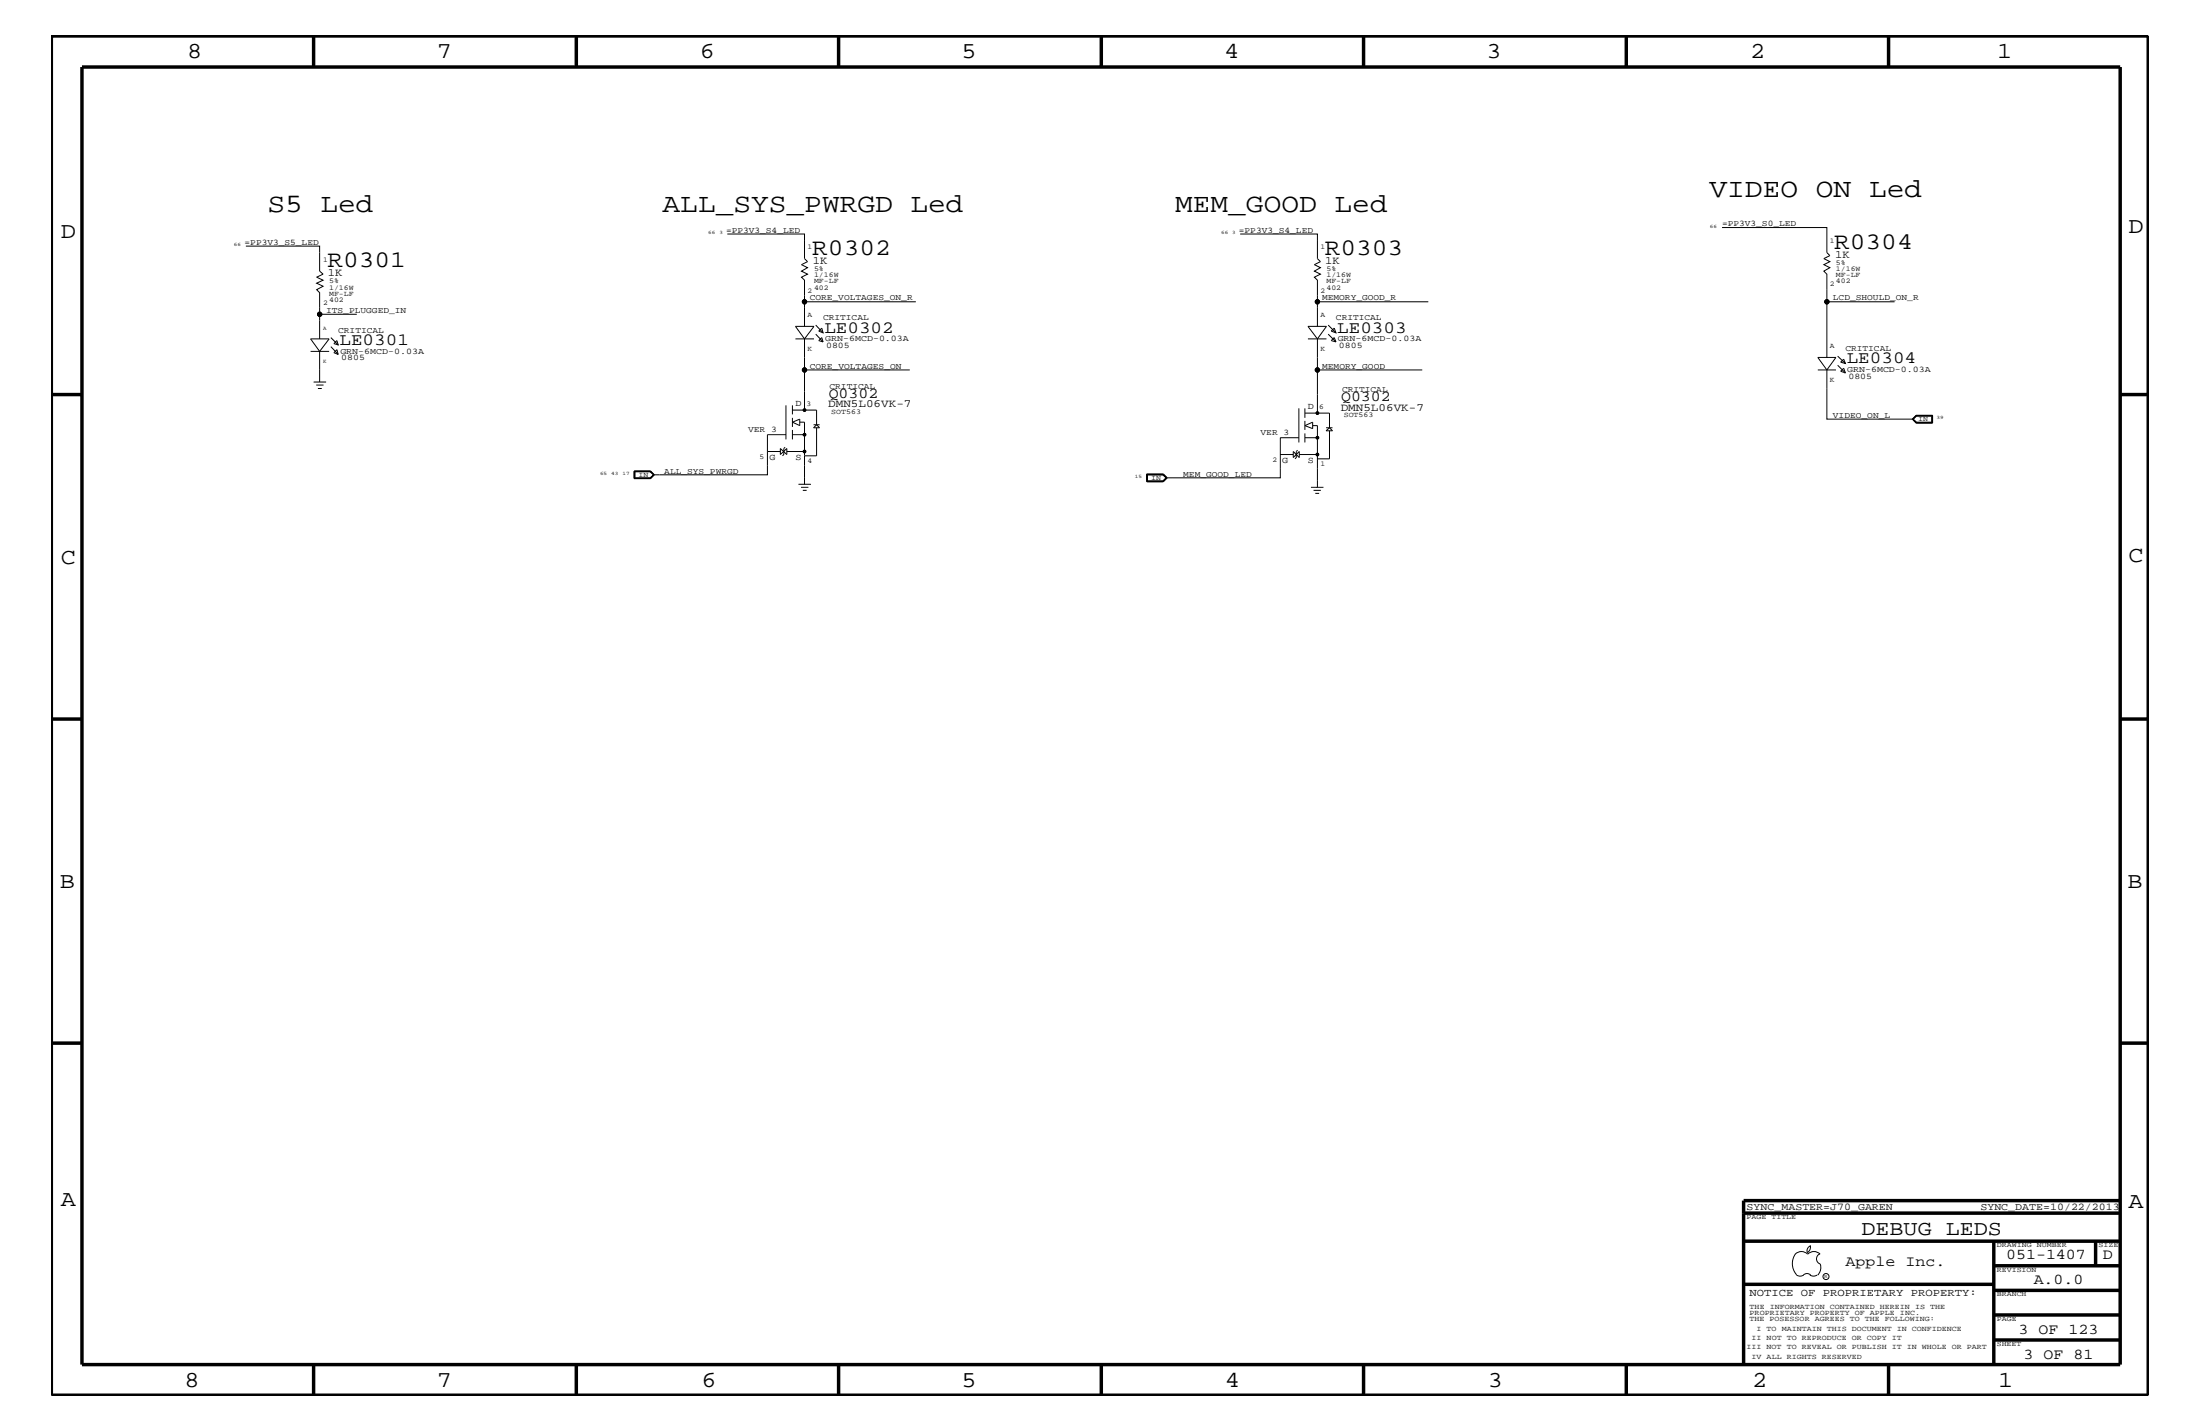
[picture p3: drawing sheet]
<svg xmlns="http://www.w3.org/2000/svg" width="432mm" height="279mm" viewBox="0 0 432 279" stroke-linecap="round" stroke-linejoin="round" font-family="sans-serif">
<g fill="none" stroke="#000" stroke-width=".2">
<path d="M48.3 48.3h14.4v4.9l.7 .6-1.3 .6 1.3 .6-1.3 .6 1.3 .6-1.3 .6 .6 .6v9.1M142.7 45.9h15.2v4.8l.6 .6-1.2 .6 1.2 .6-1.2 .7 1.2 .6-1.2 .6 .6 .6v9M157.9 59.2h21.8M243.4 45.9h15.2v4.8l.6 .6-1.2 .6 1.2 .6-1.2 .7 1.2 .6-1.2 .6 .6 .6v9M258.6 59.2h21.7M338 44.6h20.6v5l.6 .6-1.2 .5 1.2 .6-1.2 .6 1.2 .6-1.2 .7 .6 .6v16.3M358.6 59.2h13.3M61 68.9h3.6M61.6 75h2.4M62.1 75.6h1.4M62.4 76.2h.8M62.7 68.9l1.9-2.4h-3.6l1.7 2.4v6.1"/>
<path d="M62.7 61.7h7.3M64.9 68l1.5 1.5M64.9 66.2l1.5 1.5M66.1 66.8l.3 .9-.9-.3zM66.1 68.6l.3 .9-.9-.3zM154.3 79.5v6.7M155.5 79.5v1.8M156.1 66.5h3.7M157.9 66.5l1.9-2.5h-3.7l1.8 2.5v6.1h20.7M157.9 72.6v7.9M160.1 65.6l1.4 1.5M160.1 63.8l1.4 1.5"/>
<path d="M160.7 66.8l.6-.6 .2 .9zM161.3 64.4l.2 .9-.8-.3zM256.7 66.5h3.7M258.6 66.5l1.8-2.5h-3.7l1.9 2.5v6.1h20.5M258.6 72.6v8.5M260.7 65.6l1.5 1.5M260.7 63.8l1.5 1.5M261.3 66.8l.6-.6 .3 .9zM261.9 64.4l.3 .9-.9-.3zM356.8 72.6h3.5M358.6 72.6l1.7-2.5h-3.5l1.8 2.5v9.6h16.9M360.7 71.7l1.5 1.5"/>
<path d="M360.7 69.9l1.5 1.4M361.3 72.8l.6-.6 .3 1zM361.9 70.5l.3 .8-.9-.2zM124.5 92.4h3.2l.7 .8-.7 .7h-3.2zM124.5 93.8h3.2M124.5 92.5h3.2M124.5 92.5v1.3M124.6 92.6h3l.7 .6-.7 .6h-3zM127.7 92.5l.7 .7-.7 .6M127.7 92.5l.6 .7M128.3 93.2l-.6 .6M150.6 88.6h2.6"/>
<path d="M153.2 88v1.2l1.2-1.2v1.2zM154.1 87.7l-.3 .3v1.2l-.2 .2M154.3 85.3h-3.7v7.9h-22.3M154.4 88.6h3.5M155.5 82v1.8M155.5 84.4v1.8M155.5 80.5h4.8v2.8M155.5 82.8l1.5-.6v1.3zM155.5 85.3h2.4M156.7 95h2.5M157 82.8h.9v12.2M157.2 95.6h1.5"/>
<path d="M157.6 96.2h.7M159.7 83.3h1.2M160.3 83.3l.6 .6h-1.2zM160.3 83.9v5.5h-2.4M225 93h3.3l.8 .8-.8 .7h-3.3zM225.1 93.2h3.2M225.1 94.5v-1.4h3.2l.7 .7-.7 .7M225.2 93.2v1.1h3.1l.6-.5M228.3 93.2l.6 .6-.6 .6h-3.2M228.3 93.2l.6 .6M251.4 89.1l-.1 .1h2.5M253.8 88.6v1.2l1.2-1.2v1.2z"/>
<path d="M254.7 88.3l-.3 .3v1.2l-.2 .2M254.9 85.9h-3.6v7.9h-22.4M254.9 80.1v6.7M255 89.2h3.6M256.1 80.1v1.9M256.1 82.6v1.8M256.1 85v1.8M256.1 81.1h4.8v2.8M256.1 83.5l1.5-.7v1.3zM256.1 85.9h2.5M257.3 95.6h2.5M257.6 83.5h1v12.1"/>
<path d="M257.8 96.2h1.4M258.1 96.8h.8M260.3 83.9h1.2M260.3 84.5l.6-.6 .6 .6zM260.9 84.5v5.5h-2.3l.1-.1M375.5 82.2l.7-.6h2.9v1.2h-2.9zM376.1 81.5h3.2v1.5h-3.2l-.8-.8zM376.1 81.6l-.7 .6 .7 .8M376.1 81.6h3.2M376.1 81.6l-.6 .6M379.2 81.6v1.3h-3.1l-.6-.7M352.3 246.1a1.69 1.69 0 0 1 2.5 0"/>
<path d="M352.4 246a3.3 3.3 0 0 0 .2 4.1M352.6 250.2l.7 .2 .7-.2M354 250.2l.7-.3 .7 .3M354.8 246.1a1.69 1.69 0 0 1 2.4 0M355.2 250.2l.7 .2 .7-.2M355.3 244.4v.3a1.18 1.18 0 0 1-.6 1.1M355.4 244.4a.99 .99 0 0 0-.6 1.4M357.2 246a1.04 1.04 0 0 0-.7 1 1.04 1.04 0 0 0 .7 1M357.3 248l.1 .7a2.11 2.11 0 0 1-.6 1.5"/>
<circle cx="157.9" cy="59.2" r=".42"/>
<circle cx="258.6" cy="59.2" r=".42"/>
<circle cx="358.6" cy="59.2" r=".42"/>
<circle cx="62.7" cy="61.7" r=".42"/>
<circle cx="157.9" cy="72.6" r=".42"/>
<circle cx="258.6" cy="72.6" r=".42"/>
<circle cx="157.9" cy="88.6" r=".25"/>
<circle cx="157.9" cy="85.3" r=".25"/>
<circle cx="157.9" cy="80.5" r=".25"/>
<circle cx="258.6" cy="89.2" r=".25"/>
<circle cx="258.6" cy="81.1" r=".25"/>
<circle cx="258.6" cy="85.9" r=".25"/>
<circle cx="358.4" cy="250.5" r=".59"/>
</g>
<g fill="#000">
<circle cx="157.9" cy="59.2" r=".42"/>
<circle cx="258.6" cy="59.2" r=".42"/>
<circle cx="358.6" cy="59.2" r=".42"/>
<circle cx="62.7" cy="61.7" r=".42"/>
<circle cx="157.9" cy="72.6" r=".42"/>
<circle cx="258.6" cy="72.6" r=".42"/>
<circle cx="157.9" cy="88.6" r=".25"/>
<circle cx="157.9" cy="85.3" r=".25"/>
<circle cx="157.9" cy="80.5" r=".25"/>
<circle cx="258.6" cy="89.2" r=".25"/>
<circle cx="258.6" cy="81.1" r=".25"/>
<circle cx="258.6" cy="85.9" r=".25"/>
</g>
<g fill="none" stroke="#000" stroke-width=".68" stroke-linecap="butt">
<path d="M10.1 7.1h411.5v266.7h-411.5zM16.1 13.2h400v254.5h-400zM61.6 7.1v6.1M113.1 7.1v6.1M164.6 7.1v6.1M216.2 7.1v6.1M267.6 7.1v6.1M319.2 7.1v6.1M370.7 7.1v6.1M10.1 77.4h6M416.1 77.4h5.5M10.1 141.1h6"/>
<path d="M416.1 141.1h5.5M10.1 204.7h6M416.1 204.7h5.5M342.2 238h73.9M416.1 235.6h-73.9v32.1M342.2 243.5h73.9M342.2 252h49.1M391.3 248.4h24.8M391.3 243.5v24.2M391.3 258h24.8M391.3 253.2h24.8M411.3 243.5v4.9"/>
<path d="M61.6 267.7v6.1M113.1 267.7v6.1M164.6 267.7v6.1M216.2 268v5.8M267.6 267.7v6.1M319.2 267.7v6.1M370.7 267.7v6.1M391.3 262.9h24.8"/>
</g>
<g font-size="5.2">
<text x="52.5" y="41.7">S5 Led</text>
<text x="130" y="41.7">ALL_SYS_PWRGD Led</text>
<text x="230.6" y="41.7">MEM_GOOD Led</text>
<text x="335.5" y="38.6">VIDEO ON Led</text>
</g>
<g font-size="4.7">
<text x="64.3" y="52.4">R0301</text>
<text x="159.4" y="50">R0302</text>
<text x="260" y="50">R0303</text>
<text x="360" y="48.8">R0304</text>
</g>
<g font-size="4.5">
<text x="36.7" y="11.5">8</text>
<text x="85.8" y="11.5">7</text>
<text x="137.3" y="11.5">6</text>
<text x="188.7" y="11.5">5</text>
<text x="240.3" y="11.5">4</text>
<text x="291.8" y="11.5">3</text>
<text x="343.5" y="11.5">2</text>
<text x="392" y="11.5">1</text>
<text x="11.9" y="46.8">D</text>
<text x="417.7" y="45.7">D</text>
<text x="11.9" y="110.6">C</text>
<text x="417.7" y="110.3">C</text>
<text x="11.8" y="174.3">B</text>
<text x="417.6" y="174.2">B</text>
<text x="11.9" y="236.7">A</text>
<text x="417.7" y="237.1">A</text>
<text x="36.2" y="272.1">8</text>
<text x="85.8" y="272.1">7</text>
<text x="137.7" y="272.1">6</text>
<text x="188.7" y="272.1">5</text>
<text x="240.4" y="272.1">4</text>
<text x="292" y="272.1">3</text>
<text x="343.9" y="272.1">2</text>
<text x="392.2" y="272.1">1</text>
</g>
<text font-size="4.1" x="365.4" y="242.3">DEBUG LEDS</text>
<g font-size="3.4">
<text x="161.8" y="65.3">LE0302</text>
<text x="262.5" y="65.3">LE0303</text>
<text x="66.6" y="67.7">LE0301</text>
<text x="362.5" y="71.3">LE0304</text>
</g>
<g font-size="3">
<text x="162.6" y="78">Q0302</text>
<text x="263.2" y="78.6">Q0302</text>
<text x="362.2" y="248.4">Apple Inc.</text>
<text x="393.7" y="247.1">051-1407</text>
<text x="399.2" y="252">A.0.0</text>
<text x="412.7" y="247.1">D</text>
<text x="396.2" y="261.6">3 OF 123</text>
<text x="397.2" y="266.6">3 OF 81</text>
</g>
<g font-size="2.2">
<text x="159.5" y="51.8">1K</text>
<text x="260.1" y="51.8">1K</text>
<text x="360.2" y="50.7">1K</text>
<text x="64.3" y="54.2">1K</text>
<text x="162.6" y="80">DMN5L06VK-7</text>
<text x="263.1" y="80.5">DMN5L06VK-7</text>
</g>
<text font-size="2.1" x="343.4" y="254.4">NOTICE OF PROPRIETARY PROPERTY:</text>
<g font-size="2">
<text x="342.8" y="237.4">SYNC_MASTER=J70_GAREN</text>
<text x="388.7" y="237.4">SYNC_DATE=10/22/2013</text>
</g>
<g font-size="1.8">
<text x="156.1" y="79.7">D</text>
<text x="256.7" y="80.3">D</text>
<text x="151" y="90.3">G</text>
<text x="156.1" y="90.3">S</text>
<text x="251.6" y="90.9">G</text>
<text x="256.7" y="90.9">S</text>
</g>
<g font-size="1.7">
<text x="142.5" y="45.7">=PP3V3_S4_LED</text>
<text x="243.2" y="45.7">=PP3V3_S4_LED</text>
<text x="338" y="44.4">=PP3V3_S0_LED</text>
<text x="48" y="48">=PP3V3_S5_LED</text>
<text x="158.9" y="59">CORE_VOLTAGES_ON_R</text>
<text x="259.5" y="59">MEMORY_GOOD_R</text>
<text x="359.7" y="59">LCD_SHOULD_ON_R</text>
<text x="64" y="61.4">ITS_PLUGGED_IN</text>
<text x="66.4" y="65.3">CRITICAL</text>
<text x="161.5" y="62.9">CRITICAL</text>
<text x="262.2" y="62.9">CRITICAL</text>
<text x="66.8" y="69.4">GRN-6MCD-0.03A</text>
<text x="67" y="70.7">0805</text>
<text x="162" y="67">GRN-6MCD-0.03A</text>
<text x="162.1" y="68.4">0805</text>
<text x="262.6" y="67">GRN-6MCD-0.03A</text>
<text x="262.8" y="68.4">0805</text>
<text x="362.2" y="68.9">CRITICAL</text>
<text x="158.9" y="72.3">CORE_VOLTAGES_ON</text>
<text x="162.8" y="76.2">CRITICAL</text>
<text x="259.5" y="72.3">MEMORY_GOOD</text>
<text x="263.4" y="76.8">CRITICAL</text>
<text x="362.5" y="73">GRN-6MCD-0.03A</text>
<text x="362.8" y="74.4">0805</text>
<text x="359.7" y="82">VIDEO_ON_L</text>
<text x="146.8" y="84.7">VER 3</text>
<text x="247.4" y="85.3">VER 3</text>
<text x="130.4" y="92.9">ALL_SYS_PWRGD</text>
<text x="232.2" y="93.5">MEM_GOOD_LED</text>
</g>
<g font-size="1.4">
<text x="359.2" y="47.7">1</text>
<text x="63.4" y="51.3">1</text>
<text x="158.5" y="48.9">1</text>
<text x="159.8" y="53.2">5%</text>
<text x="259.2" y="48.9">1</text>
<text x="260.3" y="53.2">5%</text>
<text x="360.3" y="51.9">5%</text>
<text x="360.3" y="53.2">1/16W</text>
<text x="63.4" y="59.8">2</text>
<text x="64.6" y="56.8">1/16W</text>
<text x="64.6" y="59.2">402</text>
<text x="64.6" y="58">MF-LF</text>
<text x="64.6" y="55.6">5%</text>
<text x="158.5" y="57.4">2</text>
<text x="159.8" y="56.8">402</text>
<text x="159.8" y="54.4">1/16W</text>
<text x="159.8" y="55.6">MF-LF</text>
<text x="259.2" y="57.4">2</text>
<text x="260.3" y="55.6">MF-LF</text>
<text x="260.3" y="56.8">402</text>
<text x="260.3" y="54.4">1/16W</text>
<text x="359.2" y="56.2">2</text>
<text x="360.3" y="54.4">MF-LF</text>
<text x="360.3" y="55.6">402</text>
<text x="158.5" y="62.3">A</text>
<text x="259.2" y="62.3">A</text>
<text x="158.5" y="68.9">K</text>
<text x="259.2" y="68.9">K</text>
<text x="359.2" y="68.4">A</text>
<text x="359.2" y="75">K</text>
<text x="158.3" y="79.6">3</text>
<text x="163.2" y="81.3">SOT563</text>
<text x="258.9" y="80.2">6</text>
<text x="263.7" y="81.9">SOT563</text>
<text x="376.5" y="82.7">IN</text>
<text x="125.3" y="93.5">IN</text>
<text x="149.1" y="90.1">5</text>
<text x="158.5" y="90.9">4</text>
<text x="226" y="94.2">IN</text>
<text x="249.8" y="90.7">2</text>
<text x="259.2" y="91.5">1</text>
<text x="342.8" y="239.2">PAGE TITLE</text>
<text x="391.9" y="244.7">DRAWING NUMBER</text>
<text x="411.9" y="244.7">SIZE</text>
<text x="391.9" y="249.5">REVISION</text>
<text x="343.4" y="256.8">THE INFORMATION CONTAINED HEREIN IS THE</text>
<text x="391.9" y="254.4">BRANCH</text>
<text x="343.4" y="258">PROPRIETARY PROPERTY OF APPLE INC.</text>
<text x="343.4" y="259.3">THE POSESSOR AGREES TO THE FOLLOWING:</text>
<text x="343.8" y="262.9">II NOT TO REPRODUCE OR COPY IT</text>
<text x="344.8" y="261.1">I TO MAINTAIN THIS DOCUMENT IN CONFIDENCE</text>
<text x="391.9" y="259.3">PAGE</text>
<text x="342.8" y="264.7">III NOT TO REVEAL OR PUBLISH IT IN WHOLE OR PART</text>
<text x="343.8" y="266.6">IV ALL RIGHTS RESERVED</text>
<text x="391.9" y="264.1">SHEET</text>
</g>
<g font-size="1.1">
<text x="63.4" y="64.7">A</text>
<text x="63.4" y="71.3">K</text>
</g>
<g font-size="1">
<text x="139" y="45.9">66</text>
<text x="141.2" y="45.9">3</text>
<text x="239.7" y="45.9">66 3</text>
<text x="335.6" y="44.6">66</text>
<text x="45.9" y="48.3">66</text>
<text x="380.1" y="82.2">39</text>
<text x="117.8" y="93.2">65</text>
<text x="120" y="93.2">43</text>
<text x="122.2" y="93.2">17</text>
<text x="222.8" y="93.8">15</text>
<text x="358.1" y="250.7">R</text>
</g>
</svg>
